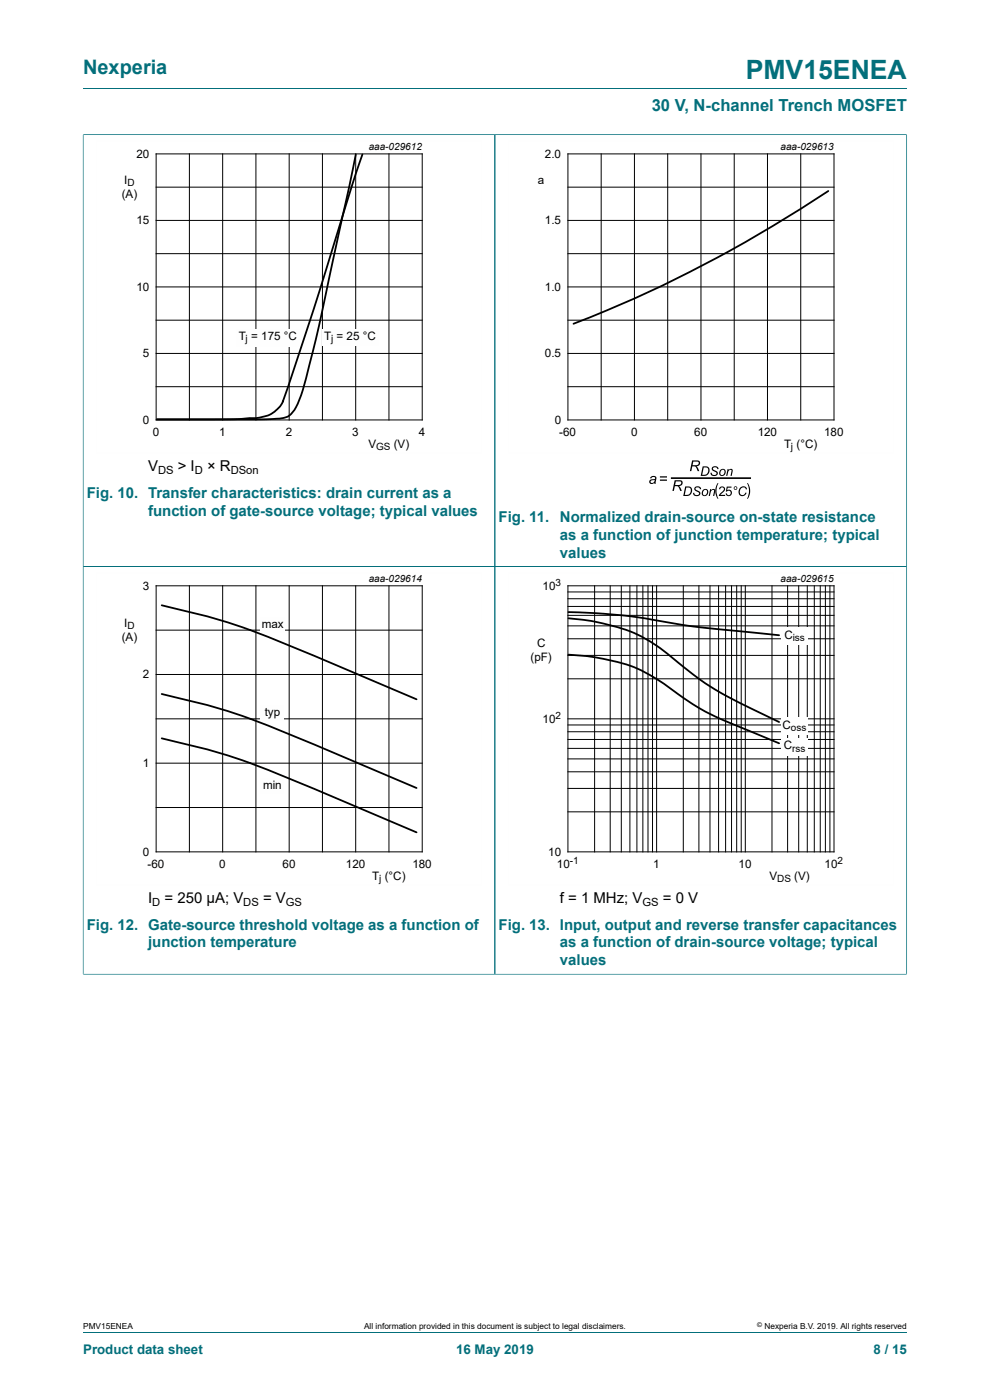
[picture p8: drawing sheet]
<svg xmlns="http://www.w3.org/2000/svg" width="210mm" height="297mm" viewBox="0 0 210 297" stroke-linecap="round" stroke-linejoin="round" font-family="sans-serif">
<path d="M17.6 18.8h174.8M17.6 28.5v91.7h87.4v-91.6h-87.4" fill="none" stroke="#036f7b" stroke-width=".21"/>
<path d="M102.3 29.8h-81.9v66.3h81.9" fill="none" stroke="#fefefe" stroke-width=".21"/>
<g fill="none" stroke="#000" stroke-width=".21">
<path d="M33.1 32.6h56.5v56.5h-56.5zM33.1 39.7h56.5M40.2 32.6v56.5M47.2 32.6v56.5M54.3 32.6v56.5M61.3 32.6v56.5M68.4 32.6v56.5M75.5 32.6v56.5M82.5 32.6v56.5M33.1 53.8h56.5M33.1 46.8h56.5M33.1 75h56.5"/>
<path d="M33.1 67.9h56.5M33.1 60.9h56.5M33.1 82h56.5"/>
</g>
<g fill="#fefefe">
<path d="M50.1 69.8h13.4v3.8h-13.4z"/>
<path d="M68.2 69.8h12.1v3.6h-12.1z"/>
</g>
<path d="M75.5 32.8l-7.4 34.4-1.8 7.5a65.5 65.5 0 0 1-3.5 11.7 4.3 4.3 0 0 1-4.6 2.5l-24.9 .1h15.1l3.9-.2a10 10 0 0 0 5.9-1.5l.8-.7a4.6 4.6 0 0 0 1.3-2.2l6.3-18.9 8.5-27.4 1.8-5.3M175.7 40.5a280.3 280.3 0 0 1-54.1 28.2M34.3 128.4a142.4 142.4 0 0 1 29.9 9.7l24.2 10.3M34.3 147.2a142.1 142.1 0 0 1 29.9 9.7l24.2 10.3M34.3 156.6a141.9 141.9 0 0 1 29.9 9.7l24.2 10.3" fill="none" stroke="#000" stroke-width=".38"/>
<path d="M192.3 28.5v91.7h-174.7v86.5M192.4 28.6h-87.4v178.1h-87.4" fill="none" stroke="#036f7b" stroke-width=".21"/>
<path d="M189.6 29.8h-81.8v66.3h81.8M102.3 121.5h-81.9v66.3h81.9" fill="none" stroke="#fefefe" stroke-width=".21"/>
<g fill="none" stroke="#000" stroke-width=".21">
<path d="M120.5 32.6h56.4v56.5h-56.4zM120.5 39.7h56.4M127.5 32.6v56.5M134.6 32.6v56.5M141.6 32.6v56.5M148.7 32.6v56.5M155.7 32.6v56.5M162.8 32.6v56.5M169.9 32.6v56.5M120.5 53.8h56.4M120.5 46.8h56.4M120.5 75h56.4"/>
<path d="M120.5 67.9h56.4M120.5 60.9h56.4M120.5 82h56.4M33.1 124.3h56.5v56.4h-56.5zM33.1 133.7h56.5M40.2 124.3v56.4M47.2 124.3v56.4M54.3 124.3v56.4M61.3 124.3v56.4M68.4 124.3v56.4M75.5 124.3v56.4M82.5 124.3v56.4"/>
<path d="M33.1 143.1h56.5M33.1 152.5h56.5M33.1 161.9h56.5M33.1 171.3h56.5"/>
</g>
<g fill="#000">
<path d="M147.5 103.3a.75 .75 0 0 1 1.2 .5l-.3-.1a.45 .45 0 0 0-.4-.3 .45 .45 0 0 0-.4 .4l.1 .1a.75 .75 0 0 1 .8 1.1 .82 .82 0 0 1-.9 .2 .82 .82 0 0 1-.6-.6l.3-.1a.48 .48 0 0 0 .5 .5 .48 .48 0 0 0 .4-.5 1.05 1.05 0 0 1-.9-.9zM150.6 103.8h.3l-.1 .2a.47 .47 0 0 1 .6-.3 .47 .47 0 0 1 .3 .6l-.2 .9h-.2l.2-1.2a.49 .49 0 0 0-.6 0 .49 .49 0 0 0-.2 .5l-.1 .7h-.3zM151.2 99a.75 .75 0 0 1 1.2 .5h-.3a.45 .45 0 0 0-.4-.4 .45 .45 0 0 0-.4 .5l.1 .1a.75 .75 0 0 1 .8 1 .82 .82 0 0 1-.9 .3 .82 .82 0 0 1-.6-.7h.3a.48 .48 0 0 0 .5 .5 .48 .48 0 0 0 .4-.6 1.05 1.05 0 0 1-.9-.9zM152.2 102.5h.2l-.3 .7a3.6 3.6 0 0 0 .3 2.6h-.2a3.1 3.1 0 0 1 0-3.3zM154.3 99.5h.3l-.1 .3a.47 .47 0 0 1 .6-.4 .47 .47 0 0 1 .3 .7l-.2 .9h-.2l.2-1.2a.49 .49 0 0 0-.6 0 .49 .49 0 0 0-.2 .5l-.1 .7h-.3zM157 103.5a.83 .83 0 0 1 .8-.3 .83 .83 0 0 1 .7 .6h-.3a.7 .7 0 0 0-.9-.3 .7 .7 0 0 0-.4 .9 .59 .59 0 0 0 .6 .6 .59 .59 0 0 0 .6-.5h.3a.92 .92 0 0 1-1.4 .6 .92 .92 0 0 1-.2-1.4zM158.5 102.5h.1a3.1 3.1 0 0 1 0 3.3h-.1a3.6 3.6 0 0 0 0-3.3z"/>
<path d="M146.8 97.7h1a.64 .64 0 0 1 .7 .6 .64 .64 0 0 1-.8 .6l.6 1h-.3l-.2-.4a.71 .71 0 0 0-.9-.6l-.3 1h-.3zM147.1 97.9l-.2 .8a1.02 1.02 0 0 0 1.3-.4l-.1-.3z"/>
<path d="M138 101.2a.65 .65 0 0 1 .8-.2 .65 .65 0 0 1 .4 .7l-.1 .9h-.3v-.2a.54 .54 0 0 1-.9 .2 .54 .54 0 0 1 .2-.9l.8-.1a.39 .39 0 0 0-.3-.5 .39 .39 0 0 0-.4 .4h-.3zM138 102a.38 .38 0 0 0 .3 .5 .38 .38 0 0 0 .5-.3l.1-.4z"/>
<path d="M140 101h1.5v.3h-1.5zM140 101.7h1.5v.3h-1.5z"/>
<path d="M143.1 101.9h1a.64 .64 0 0 1 .7 .6 .64 .64 0 0 1-.8 .6l.6 1h-.3l-.2-.4a.71 .71 0 0 0-1-.6l-.2 1h-.3zM143.4 102.1l-.2 .8a1.02 1.02 0 0 0 1.3-.4l-.1-.3z"/>
<path d="M145.3 103.2h.7a1.01 1.01 0 0 1 .8 1 1.01 1.01 0 0 1-.8 1h-1.1zM145.6 103.4l-.4 1.6a.93 .93 0 0 0 1.2-.4 .93 .93 0 0 0-.2-1.1z"/>
<path d="M149.1 98.9h.6a1.01 1.01 0 0 1 .8 1 1.01 1.01 0 0 1-.8 1l-1.1 .1zM149.3 99.2l-.3 1.5a.93 .93 0 0 0 1.1-.3 .93 .93 0 0 0-.2-1.2z"/>
<path d="M149.1 104a.73 .73 0 0 1 1.1 .2 .73 .73 0 0 1-.5 1 .7 .7 0 0 1-.9-.4 .7 .7 0 0 1 .3-.8zM149.3 104a.5 .5 0 0 0-.3 .7 .5 .5 0 0 0 .7 .3l.1-.1a.47 .47 0 0 0 .2-.7 .47 .47 0 0 0-.7-.2z"/>
<path d="M152.8 99.7a.73 .73 0 0 1 1.1 .3 .73 .73 0 0 1-.5 1 .7 .7 0 0 1-.9-.4 .7 .7 0 0 1 .3-.9zM153 99.8a.5 .5 0 0 0-.3 .6 .5 .5 0 0 0 .7 .3l.1-.1a.47 .47 0 0 0 .2-.7 .47 .47 0 0 0-.7-.1z"/>
<path d="M152.7 103.3a.66 .66 0 0 1 1 .2 .66 .66 0 0 1-.3 1l-.6 .5h1v.2h-1.3l.3-.5a1.11 1.11 0 0 0 .7-1.2l-.5-.1-.2 .4h-.3zM154.2 103.2h1v.3h-.8l-.1 .5a.67 .67 0 0 1 .9 .3 .67 .67 0 0 1-.4 .9 .67 .67 0 0 1-.9-.5h.3a.45 .45 0 0 0 .6 .2 .45 .45 0 0 0 .1-.7 .45 .45 0 0 0-.6 0l-.3 .1z"/>
<path d="M155.6 103.5a.4 .4 0 0 1 .8 0 .4 .4 0 0 1-.8 0zM155.8 103.5a.25 .25 0 0 0 .5 0 .25 .25 0 0 0-.5 0z"/>
</g>
<path d="M142.5 101.4h16.6" fill="none" stroke="#000" stroke-width=".35"/>
<g fill="#fefefe">
<path d="M55.2 165.1h5v3.4h-5z"/>
<path d="M55.2 149.6h5v3.4h-5z"/>
<path d="M55.2 130.9h5.2v3.4h-5.2z"/>
</g>
<path d="M192.4 206.7h-87.4v-86.5h87.3v86.5" fill="none" stroke="#036f7b" stroke-width=".21"/>
<path d="M189.6 121.5h-81.8v66.3h81.8" fill="none" stroke="#fefefe" stroke-width=".21"/>
<g fill="none" stroke="#000" stroke-width=".21">
<path d="M120.5 124.3h56.4v56.4h-56.4zM120.5 139h56.4M120.5 135.5h56.4M120.5 132.8h56.4M120.5 130.5h56.4M120.5 128.7h56.4M120.5 127h56.4M120.5 125.6h56.4M126.1 124.3v56.4M129.4 124.3v56.4M131.8 124.3v56.4M133.6 124.3v56.4"/>
<path d="M135.1 124.3v56.4M136.4 124.3v56.4M137.5 124.3v56.4M138.4 124.3v56.4M139.3 124.3v56.4M144.9 124.3v56.4M148.3 124.3v56.4M150.6 124.3v56.4M152.4 124.3v56.4M153.9 124.3v56.4M155.2 124.3v56.4M156.3 124.3v56.4"/>
<path d="M157.2 124.3v56.4M158.1 124.3v56.4M163.8 124.3v56.4M167.1 124.3v56.4M169.4 124.3v56.4M171.2 124.3v56.4M172.7 124.3v56.4M174 124.3v56.4M175.1 124.3v56.4M176 124.3v56.4M120.5 158.8h56.4M120.5 156.9h56.4"/>
<path d="M120.5 155.2h56.4M120.5 153.8h56.4M120.5 152.5h56.4M120.5 144h56.4M120.5 172.2h56.4M120.5 167.3h56.4M120.5 163.7h56.4M120.5 161h56.4"/>
</g>
<g fill="#fefefe">
<path d="M165.7 133.2h5.7v3.6h-5.7z"/>
<path d="M165.7 152.3h5.7v3.6h-5.7z"/>
<path d="M165.7 156.6h5.7v3.7h-5.7z"/>
</g>
<path d="M120.6 129.9h1.6a124.7 124.7 0 0 1 22.8 2.7l20.3 2.2M120.6 138.9a45.9 45.9 0 0 1 15.3 3.3l4.2 2.3a69.3 69.3 0 0 0 11 7.2l14.2 6M120.6 131.2a45.2 45.2 0 0 1 15.3 3.8 79.5 79.5 0 0 1 11.2 8.1l2.8 2.1 3.6 2.1 11.8 5.9" fill="none" stroke="#000" stroke-width=".38"/>
<path d="M17.6 28.6v178M17.7 28.6h174.6M105 28.6v178M192.3 28.6v178M17.7 120.2h174.6M17.7 206.7h174.6M17.6 282.6h174.8" fill="none" stroke="#036f7b" stroke-width=".21"/>
<text font-size="5.6" fill="#036f7b" x="158.2" y="16.8">PMV15ENEA</text>
<text font-size="4.2" fill="#036f7b" x="17.6" y="15.6">Nexperia</text>
<text font-size="3.5" fill="#036f7b" x="138.2" y="23.7">30 V, N-channel Trench MOSFET</text>
<g font-size="3.2">
<text x="31.4" y="100">V</text>
<text x="37.7" y="100">&gt; I</text>
<text x="43.9" y="100">× R</text>
<text x="31.4" y="191.6">I</text>
<text x="34.9" y="191.6">= 250 µA; V</text>
<text x="55.8" y="191.6">= V</text>
<text x="118.8" y="191.6">f = 1 MHz; V</text>
<text x="140.6" y="191.6">= 0 V</text>
</g>
<g font-size="3.2" fill="#036f7b">
<text x="18.4" y="105.6">Fig. 10. Transfer characteristics: drain current as a</text>
<text x="31.4" y="109.4">function of gate-source voltage; typical values</text>
<text x="105.8" y="110.7">Fig. 11.</text>
<text x="118.8" y="110.7">Normalized drain-source on-state resistance</text>
<text x="118.8" y="114.5">as a function of junction temperature; typical</text>
<text x="118.8" y="118.3">values</text>
<text x="18.4" y="197.2">Fig. 12. Gate-source threshold voltage as a function of</text>
<text x="105.8" y="197.2">Fig. 13. Input, output and reverse transfer capacitances</text>
<text x="31.4" y="201">junction temperature</text>
<text x="118.8" y="201">as a function of drain-source voltage; typical</text>
<text x="118.8" y="204.8">values</text>
</g>
<g font-size="2.8" fill="#036f7b">
<text x="17.6" y="287.2">Product data sheet</text>
<text x="96.8" y="287.2">16 May 2019</text>
<text x="185.3" y="287.2">8 / 15</text>
</g>
<g font-size="2.5">
<text x="28.9" y="33.4">20</text>
<text x="115.6" y="33.4">2.0</text>
<text x="25.8" y="42">(A)</text>
<text x="26.3" y="39">I</text>
<text x="114.1" y="39">a</text>
<text x="28.9" y="47.5">15</text>
<text x="115.6" y="47.5">1.5</text>
<text x="28.9" y="61.7">10</text>
<text x="115.6" y="61.7">1.0</text>
<text x="30.3" y="75.8">5</text>
<text x="50.6" y="72.1">T = 175 °C</text>
<text x="68.7" y="72.1">T = 25 °C</text>
<text x="115.6" y="75.8">0.5</text>
<text x="30.3" y="89.9">0</text>
<text x="117.7" y="89.9">0</text>
<text x="32.4" y="92.4">0</text>
<text x="46.5" y="92.4">1</text>
<text x="60.6" y="92.4">2</text>
<text x="74.7" y="92.4">3</text>
<text x="78.1" y="95">V</text>
<text x="83.5" y="95">(V)</text>
<text x="88.9" y="92.4">4</text>
<text x="118.6" y="92.4">-60</text>
<text x="133.9" y="92.4">0</text>
<text x="147.3" y="92.4">60</text>
<text x="160.7" y="92.4">120</text>
<text x="166.3" y="95">T (°C)</text>
<text x="174.8" y="92.4">180</text>
<text x="30.3" y="125.1">3</text>
<text x="115.1" y="125.1">10</text>
<text x="25.8" y="135.9">(A)</text>
<text x="26.3" y="133">I</text>
<text x="55.5" y="133.2">max</text>
<text x="113.9" y="137.3">C</text>
<text x="166.4" y="135.6">C</text>
<text x="30.3" y="143.9">2</text>
<text x="112.5" y="140.3">(pF)</text>
<text x="56.2" y="151.9">typ</text>
<text x="115.1" y="153.3">10</text>
<text x="166" y="154.7">C</text>
<text x="166.2" y="159">C</text>
<text x="30.3" y="162.7">1</text>
<text x="55.8" y="167.4">min</text>
<text x="30.3" y="181.5">0</text>
<text x="31.3" y="184.1">-60</text>
<text x="46.5" y="184.1">0</text>
<text x="59.9" y="184.1">60</text>
<text x="73.4" y="184.1">120</text>
<text x="87.5" y="184.1">180</text>
<text x="116.3" y="181.5">10</text>
<text x="118.1" y="184.1">10</text>
<text x="138.6" y="184.1">1</text>
<text x="156.7" y="184.1">10</text>
<text x="174.9" y="184.1">10</text>
<text x="79" y="186.6">T (°C)</text>
<text x="163.2" y="186.6">V</text>
<text x="168.5" y="186.6">(V)</text>
</g>
<g font-size="2.4">
<text x="33.5" y="100.6">DS</text>
<text x="41.3" y="100.6">D</text>
<text x="48.9" y="100.6">DSon</text>
<text x="32.3" y="192.2">D</text>
<text x="51.6" y="192.2">DS</text>
<text x="60.6" y="192.2">GS</text>
<text x="136.3" y="192.2">GS</text>
</g>
<g font-size="2.1">
<text x="78.2" y="31.8">aaa-029612</text>
<text x="165.6" y="31.8">aaa-029613</text>
<text x="27" y="39.5">D</text>
<text x="52.1" y="72.6">j</text>
<text x="70.3" y="72.6">j</text>
<text x="79.8" y="95.5">GS</text>
<text x="167.8" y="95.5">j</text>
<text x="78.2" y="123.4">aaa-029614</text>
<text x="117.9" y="124.4">3</text>
<text x="165.6" y="123.4">aaa-029615</text>
<text x="27" y="133.5">D</text>
<text x="168.2" y="136.1">iss</text>
<text x="117.9" y="152.6">2</text>
<text x="167.8" y="155.1">oss</text>
<text x="168" y="159.5">rss</text>
<text x="120.8" y="183.3">-1</text>
<text x="177.7" y="183.3">2</text>
<text x="80.4" y="187.1">j</text>
<text x="164.9" y="187.1">DS</text>
</g>
<g font-size="1.8">
<text x="17.6" y="282">PMV15ENEA</text>
<text x="77.2" y="282">All information provided in this document is subject to legal disclaimers.</text>
<text x="162.2" y="282">Nexperia B.V. 2019. All rights reserved</text>
</g>
<text font-size="1.4" x="160.6" y="281.6">©</text>
</svg>
